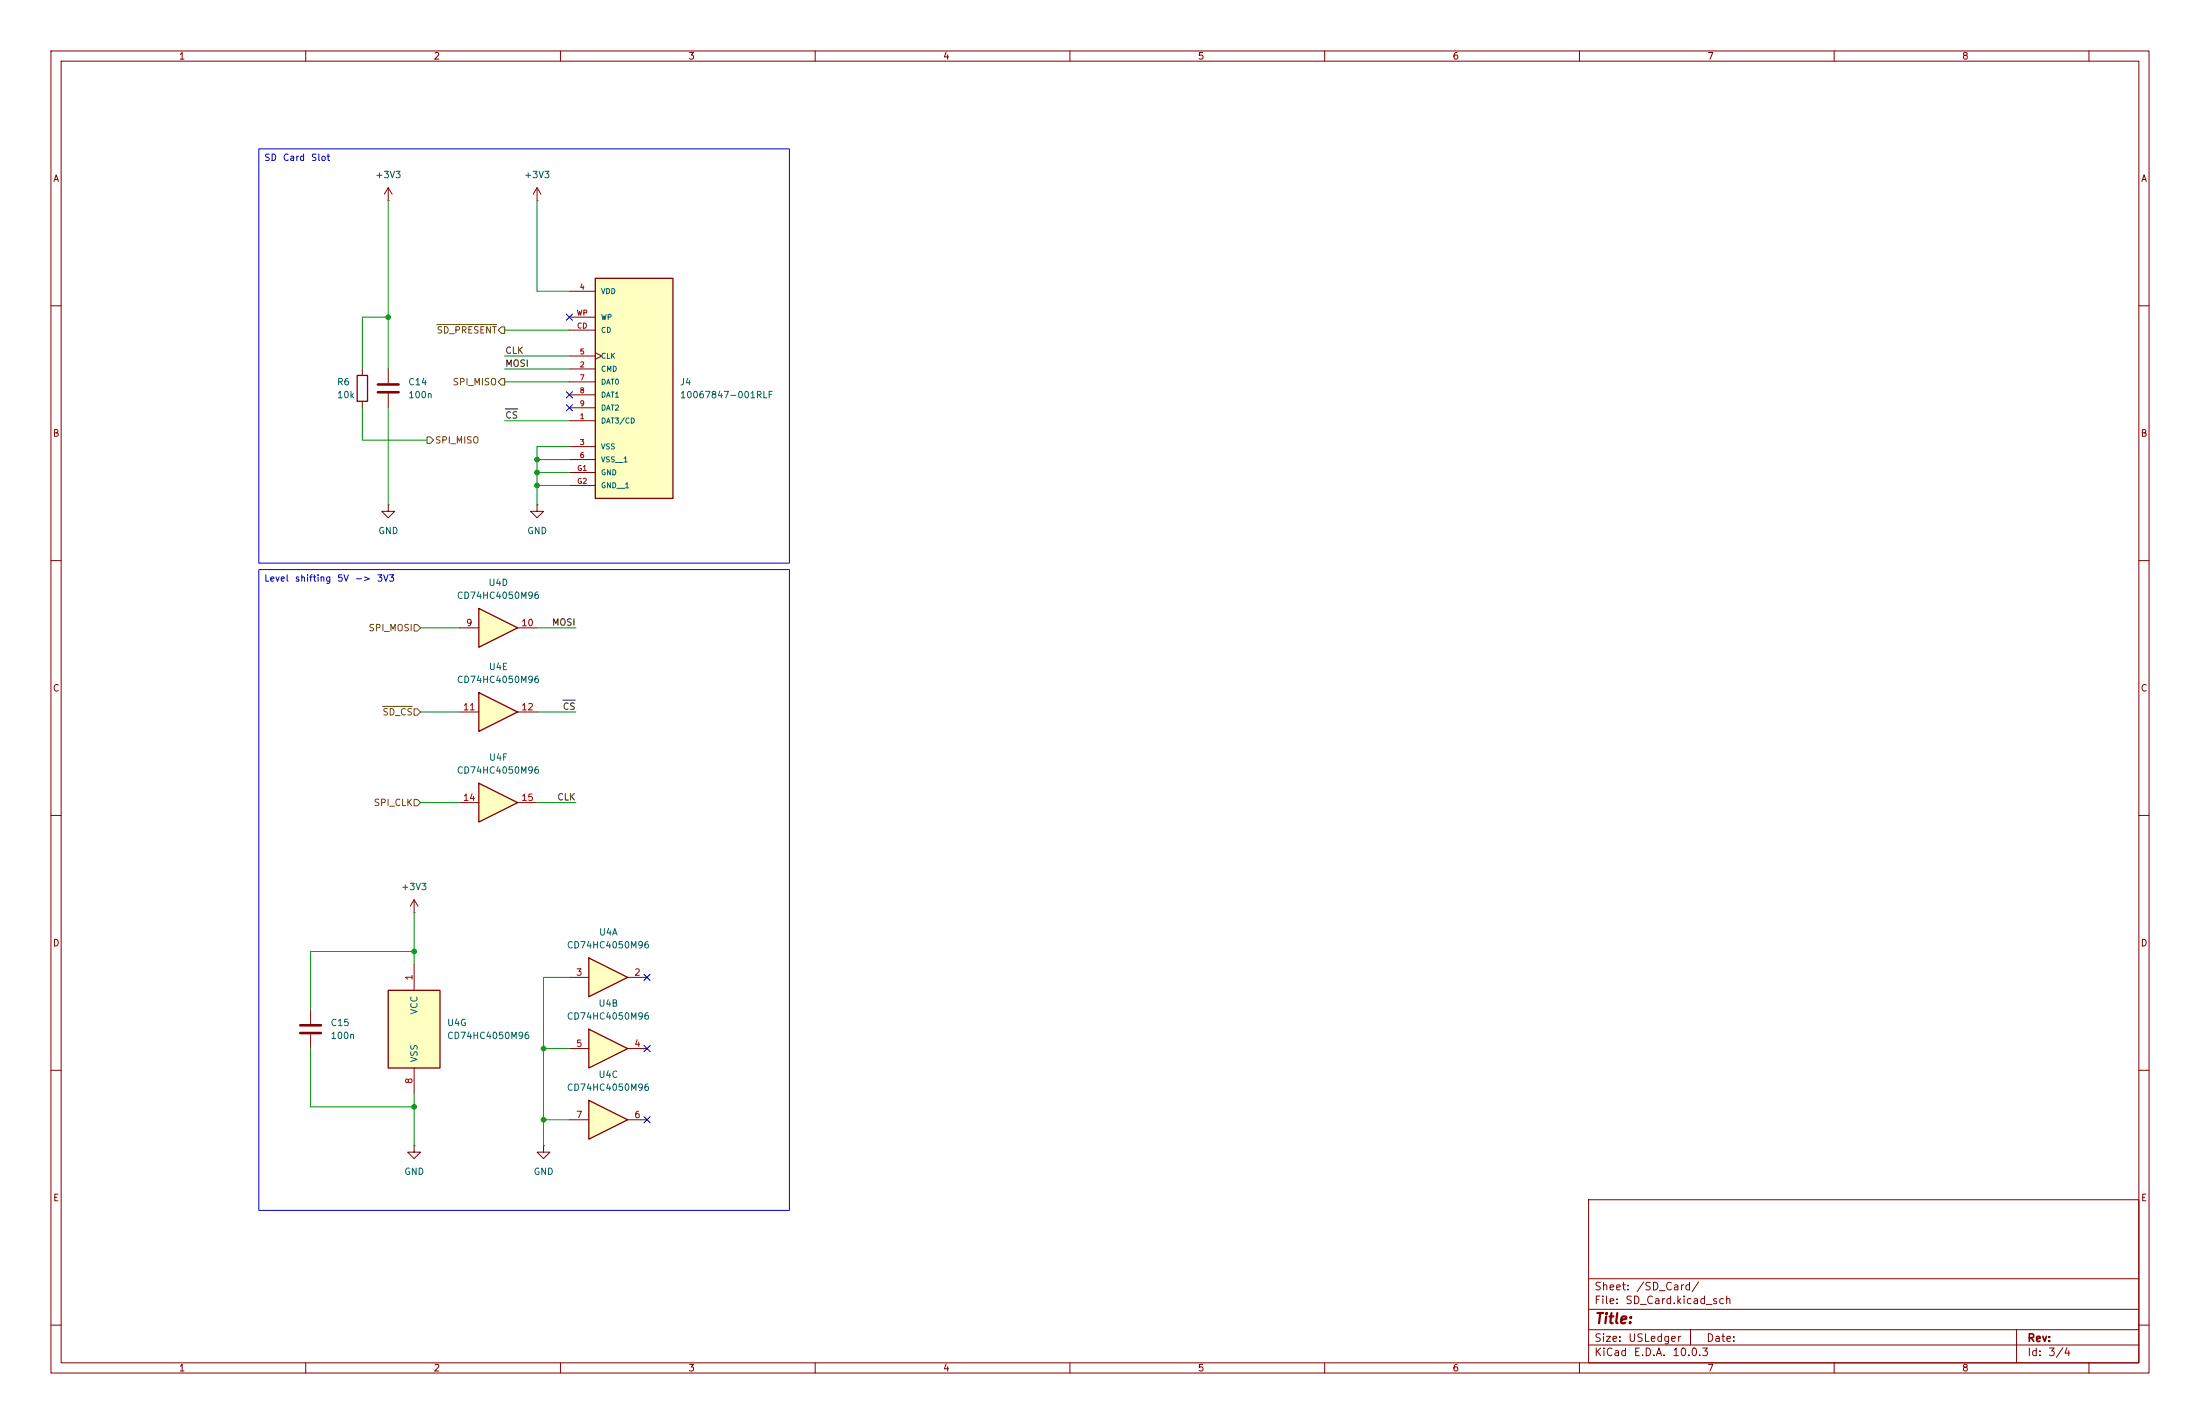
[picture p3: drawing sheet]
<svg xmlns="http://www.w3.org/2000/svg" width="432mm" height="279mm" viewBox="0 0 432 279" stroke-linecap="round" stroke-linejoin="round" font-family="sans-serif">
<g fill="none" stroke="#840000" stroke-width=".2">
<path d="M10 10h411.8v259.4h-411.8zM12 12h407.8v255.4h-407.8zM60 10v2M110 10v2M160 10v2M210 10v2M260 10v2M310 10v2M360 10v2M410 10v2M10 60h2M419.8 60h2"/>
<path d="M10 110h2M419.8 110h2M10 160h2M419.8 160h2M10 210h2M419.8 210h2M311.8 235.4h108v32h-108zM10 260h2M311.8 256.9h108M311.8 250.9h108M419.8 260h2M60 267.4v2"/>
<path d="M110 267.4v2M160 267.4v2M210 267.4v2M260 267.4v2M310 267.4v2M311.8 263.9h108M311.8 260.9h108M331.8 260.9v3M360 267.4v2M395.8 260.9v6.5M410 267.4v2"/>
</g>
<path d="M115.6 188l7.6 3.8-7.6 3.8z" fill="#ffffc2"/>
<path d="M115.6 188l7.6 3.8-7.6 3.8z" fill="none" stroke="#840000" stroke-width=".25"/>
<path d="M111.8 191.8h3.8M123.2 191.8h3.8" fill="none" stroke="#840000" stroke-width=".2"/>
<path d="M115.6 215.9l7.6 3.8-7.6 3.8z" fill="#ffffc2"/>
<path d="M70.1 73.7h2v5h-2zM115.6 215.9l7.6 3.8-7.6 3.8z" fill="none" stroke="#840000" stroke-width=".25"/>
<g fill="none" stroke="#840000" stroke-width=".2">
<path d="M76.2 39.4h.1M76.2 36.8v2.6M76.2 36.8l-.8 1.3M76.2 36.8l.8 1.3M105.4 39.4h.1M105.4 36.8l-.8 1.3M105.4 36.8l.8 1.3M105.4 36.8v2.6M71.1 72.4v1.3M71.1 78.7v1.3M76.2 72.4v2.8M76.2 77.2v2.8"/>
<path d="M76.2 99.1v1.2h1.3l-1.3 1.3-1.3-1.3h1.3M76.2 99.1h.1M111.8 219.7h3.8M123.2 219.7h3.8"/>
</g>
<path d="M74.2 75.4h4M74.2 77h4" fill="none" stroke="#840000" stroke-width=".51"/>
<path d="M76.2 194.3h10.2v15.3h-10.2z" fill="#ffffc2"/>
<path d="M76.2 194.3h10.2v15.3h-10.2z" fill="none" stroke="#840000" stroke-width=".25"/>
<path d="M81.3 189.2v5.1M81.3 209.6v5" fill="none" stroke="#840000" stroke-width=".2"/>
<path d="M115.6 201.9l7.6 3.8-7.6 3.9z" fill="#ffffc2"/>
<path d="M115.6 201.9l7.6 3.8-7.6 3.9z" fill="none" stroke="#840000" stroke-width=".25"/>
<path d="M105.4 99.1v1.2h1.3l-1.3 1.3-1.3-1.3h1.3M105.4 99.1h.1M111.8 205.7h3.8M123.2 205.7h3.8" fill="none" stroke="#840000" stroke-width=".2"/>
<path d="M116.8 54.6h15.3v43.2h-15.3z" fill="#ffffc2"/>
<path d="M116.8 54.6h15.3v43.2h-15.3z" fill="none" stroke="#840000" stroke-width=".25"/>
<g fill="none" stroke="#840000" stroke-width=".2">
<path d="M111.8 57.2h5M111.8 72.4h5M111.8 69.9h5M111.8 74.9h5M111.8 77.5h5M111.8 64.8h5M111.8 62.2h5M116.8 69.2l1.3 .7-1.3 .6M111.8 82.6h5M111.8 87.6h5M111.8 90.2h5M111.8 80h5"/>
<path d="M111.8 92.7h5M111.8 95.3h5M61 198.1v2.8M61 202.9v2.8M81.3 224.8v1.3h1.2l-1.2 1.2-1.3-1.2h1.3M81.3 224.8h.1"/>
</g>
<path d="M58.9 201.2h4.1M58.9 202.7h4.1" fill="none" stroke="#840000" stroke-width=".51"/>
<path d="M94 135.9l7.6 3.8-7.6 3.8z" fill="#ffffc2"/>
<path d="M94 135.9l7.6 3.8-7.6 3.8z" fill="none" stroke="#840000" stroke-width=".25"/>
<path d="M90.2 139.7h3.8M101.6 139.7h3.8" fill="none" stroke="#840000" stroke-width=".2"/>
<path d="M94 119.4l7.6 3.8-7.6 3.8z" fill="#ffffc2"/>
<path d="M94 119.4l7.6 3.8-7.6 3.8z" fill="none" stroke="#840000" stroke-width=".25"/>
<path d="M90.2 123.2h3.8M101.6 123.2h3.8M81.3 179.1h.1M81.3 176.5l-.8 1.3M81.3 176.5l.7 1.3M81.3 176.5v2.6" fill="none" stroke="#840000" stroke-width=".2"/>
<path d="M94 153.7l7.6 3.8-7.6 3.8z" fill="#ffffc2"/>
<path d="M94 153.7l7.6 3.8-7.6 3.8z" fill="none" stroke="#840000" stroke-width=".25"/>
<path d="M90.2 157.5h3.8M101.6 157.5h3.8M106.7 224.8v1.3h1.2l-1.2 1.2-1.3-1.2h1.3M106.7 224.8h.1" fill="none" stroke="#840000" stroke-width=".2"/>
<path d="M85.7 63.7h11.8M97.8 74.9l.6-.6h.7v1.3h-.7zM98.4 64.1h.7v1.3h-.7l-.6-.6zM83.8 85.7h.7l.6 .7-.6 .6h-.7zM75.1 138.6h5.9M81.3 139.1h.6l.6 .6-.6 .6h-.6zM81.3 122.6h.6l.6 .6-.6 .6h-.6zM81.3 156.8h.6l.6 .7-.6 .6h-.6z" fill="none" stroke="#725600" stroke-width=".2"/>
<path d="M99.2 80.2h2.4M110.5 137.4h2.4" fill="none" stroke="#0f0f0f" stroke-width=".2"/>
<g fill="none" stroke="#009600" stroke-width=".2">
<path d="M76.2 39.4v33M105.4 39.4v17.8h6.4M76.2 62.2h-5.1v10.2M99.1 74.9h12.7M99.1 72.4h12.7M99.1 69.9h12.7M99.1 64.8h12.7M71.1 80v6.4h12.7M76.2 80v19.1M99.1 82.6h12.7M105.4 92.7h6.4M105.4 95.3h6.4"/>
<path d="M105.4 90.2h6.4M111.8 87.6h-6.4v11.5M82.5 123.2h7.7M82.5 139.7h7.7M105.4 123.2h7.6M105.4 139.7h7.6M82.5 157.5h7.7M105.4 157.5h7.6M81.3 179.1v10.1M81.3 186.7h-20.3v11.4M111.8 191.8h-5.1v33M61 205.7v11.5h20.3"/>
<path d="M81.3 214.6v10.2M106.7 205.7h5.1M106.7 219.7h5.1"/>
</g>
<path d="M111.2 76.9l1.2 1.2M111.2 79.4l1.2 1.2M111.2 61.6l1.2 1.2M112.4 76.9l-1.2 1.2M112.4 79.4l-1.2 1.2M112.4 61.6l-1.2 1.2M126.4 191.2l1.2 1.2M127.6 191.2l-1.2 1.2M126.4 219.1l1.2 1.2M126.4 205.1l1.2 1.2M127.6 219.1l-1.2 1.2M127.6 205.1l-1.2 1.2" fill="none" stroke="#000084" stroke-width=".2"/>
<path d="M50.8 29.2h104.1v81.3h-104.1zM50.8 111.8h104.1v125.7h-104.1z" fill="none" stroke="#0000c2" stroke-width=".2"/>
<g fill="#009600" stroke="#009600" stroke-width=".2">
<circle cx="105.4" cy="90.2" r=".46"/>
<circle cx="76.2" cy="62.2" r=".46"/>
<circle cx="105.4" cy="92.7" r=".46"/>
<circle cx="105.4" cy="95.3" r=".46"/>
<circle cx="106.7" cy="205.7" r=".46"/>
<circle cx="81.3" cy="217.2" r=".46"/>
<circle cx="81.3" cy="186.7" r=".46"/>
<circle cx="106.7" cy="219.7" r=".46"/>
</g>
<text font-size="2" fill="#840000" x="312.8" y="260.2">Title:</text>
<g font-size="1.5" fill="#840000">
<text x="312.8" y="256.2">File:</text>
<text x="312.8" y="253.5">Sheet:</text>
<text x="318.9" y="256.2">SD_Card.kicad_sch</text>
<text x="321" y="253.5">/SD_Card/</text>
<text x="312.8" y="263.6">Size:</text>
<text x="319.5" y="263.6">USLedger</text>
<text x="334.8" y="263.6">Date:</text>
<text x="397.8" y="263.6">Rev:</text>
<text x="312.8" y="266.4">KiCad</text>
<text x="320.5" y="266.4">E.D.A.</text>
<text x="328.1" y="266.4">10.0.3</text>
<text x="397.8" y="266.4">Id:</text>
<text x="401.9" y="266.4">3/4</text>
</g>
<g font-size="1.3" fill="#840000">
<text x="35" y="12">1</text>
<text x="85" y="12">2</text>
<text x="135" y="12">3</text>
<text x="185" y="12">4</text>
<text x="235" y="12">5</text>
<text x="285" y="12">6</text>
<text x="335" y="12">7</text>
<text x="385" y="12">8</text>
<text x="10.3" y="36">A</text>
<text x="420.1" y="36">A</text>
<text x="10.3" y="86">B</text>
<text x="420.1" y="86">B</text>
<text x="10.3" y="136">C</text>
<text x="420.1" y="136">C</text>
<text x="10.3" y="186">D</text>
<text x="420.1" y="186">D</text>
<text x="10.3" y="236">E</text>
<text x="420.1" y="236">E</text>
<text x="35" y="269.4">1</text>
<text x="85" y="269.4">2</text>
<text x="135" y="269.4">3</text>
<text x="185" y="269.4">4</text>
<text x="235" y="269.4">5</text>
<text x="285" y="269.4">6</text>
<text x="335" y="269.4">7</text>
<text x="385" y="269.4">8</text>
</g>
<g font-size="1.3" fill="#0000c2">
<text x="51.8" y="31.9">SD</text>
<text x="55.4" y="31.9">Card</text>
<text x="60.9" y="31.9">Slot</text>
<text x="51.8" y="114.4">Level</text>
<text x="57.8" y="114.4">shifting</text>
<text x="66.1" y="114.4">5V</text>
<text x="69.5" y="114.4">-&gt;</text>
<text x="73.9" y="114.4">3V3</text>
</g>
<g font-size="1.3" fill="#006464">
<text x="73.6" y="35.3">+3V3</text>
<text x="102.8" y="35.3">+3V3</text>
<text x="66" y="75.9">R6</text>
<text x="80" y="75.9">C14</text>
<text x="133.4" y="75.9">J4</text>
<text x="66" y="78.4">10k</text>
<text x="80" y="78.4">100n</text>
<text x="133.4" y="78.4">10067847-001RLF</text>
<text x="74.2" y="105.1">GND</text>
<text x="103.4" y="105.1">GND</text>
<text x="89.6" y="117.8">CD74HC4050M96</text>
<text x="95.8" y="115.3">U4D</text>
<text x="95.8" y="131.8">U4E</text>
<text x="89.6" y="134.3">CD74HC4050M96</text>
<text x="95.9" y="149.6">U4F</text>
<text x="89.6" y="152.1">CD74HC4050M96</text>
<text x="78.6" y="175">+3V3</text>
<text x="117.5" y="183.9">U4A</text>
<text x="111.1" y="186.4">CD74HC4050M96</text>
<text x="117.4" y="197.8">U4B</text>
<text x="64.8" y="201.6">C15</text>
<text x="82.3" y="199.2" transform="rotate(-90 82.3 199.2)">VCC</text>
<text x="87.6" y="201.6">U4G</text>
<text x="111.1" y="200.4">CD74HC4050M96</text>
<text x="64.8" y="204.2">100n</text>
<text x="82.3" y="208.5" transform="rotate(-90 82.3 208.5)">VSS</text>
<text x="87.6" y="204.2">CD74HC4050M96</text>
<text x="111.1" y="214.3">CD74HC4050M96</text>
<text x="117.4" y="211.8">U4C</text>
<text x="79.2" y="230.8">GND</text>
<text x="104.6" y="230.8">GND</text>
</g>
<g font-size="1.3" fill="#725600">
<text x="85.6" y="65.7">SD_PRESENT</text>
<text x="88.7" y="75.9">SPI_MISO</text>
<text x="85.3" y="87.3">SPI_MISO</text>
<text x="72.2" y="124.2">SPI_MOSI</text>
<text x="75" y="140.7">SD_CS</text>
<text x="73.3" y="158.5">SPI_CLK</text>
</g>
<g font-size="1.3" fill="#0f0f0f">
<text x="99.1" y="69.7">CLK</text>
<text x="99.1" y="72.3">MOSI</text>
<text x="99.1" y="82.4">CS</text>
<text x="108.2" y="123.1">MOSI</text>
<text x="110.3" y="139.6">CS</text>
<text x="109.3" y="157.4">CLK</text>
</g>
<g font-size="1.3" fill="#a90000">
<text x="91.4" y="123.2">9</text>
<text x="102.2" y="123.2">10</text>
<text x="90.8" y="139.7">11</text>
<text x="102.2" y="139.7">12</text>
<text x="90.8" y="157.5">14</text>
<text x="102.2" y="157.5">15</text>
<text x="113" y="191.7">3</text>
<text x="124.4" y="191.7">2</text>
<text x="81.3" y="192.5" transform="rotate(-90 81.3 192.5)">1</text>
<text x="113" y="205.7">5</text>
<text x="124.4" y="205.7">4</text>
<text x="81.3" y="212.8" transform="rotate(-90 81.3 212.8)">8</text>
<text x="113" y="219.7">7</text>
<text x="124.4" y="219.7">6</text>
</g>
<g font-size="1" fill="#a90000">
<text x="113.7" y="57.1">4</text>
<text x="113.1" y="62.2">WP</text>
<text x="113.2" y="64.7">CD</text>
<text x="113.7" y="69.8">5</text>
<text x="113.7" y="72.3">2</text>
<text x="113.7" y="74.9">7</text>
<text x="113.7" y="77.4">8</text>
<text x="113.7" y="82.5">1</text>
<text x="113.7" y="79.9">9</text>
<text x="113.7" y="87.6">3</text>
<text x="113.2" y="92.6">G1</text>
<text x="113.2" y="95.2">G2</text>
<text x="113.7" y="90.1">6</text>
</g>
<g font-size="1" fill="#006464">
<text x="117.9" y="57.9">VDD</text>
<text x="117.9" y="65.5">CD</text>
<text x="117.9" y="63">WP</text>
<text x="117.9" y="70.6">CLK</text>
<text x="117.9" y="73.2">CMD</text>
<text x="117.9" y="75.7">DAT0</text>
<text x="117.9" y="83.3">DAT3/CD</text>
<text x="117.9" y="78.2">DAT1</text>
<text x="117.9" y="80.8">DAT2</text>
<text x="117.9" y="88.4">VSS</text>
<text x="117.9" y="90.9">VSS__1</text>
<text x="117.9" y="93.5">GND</text>
<text x="117.9" y="96">GND__1</text>
</g>
</svg>
